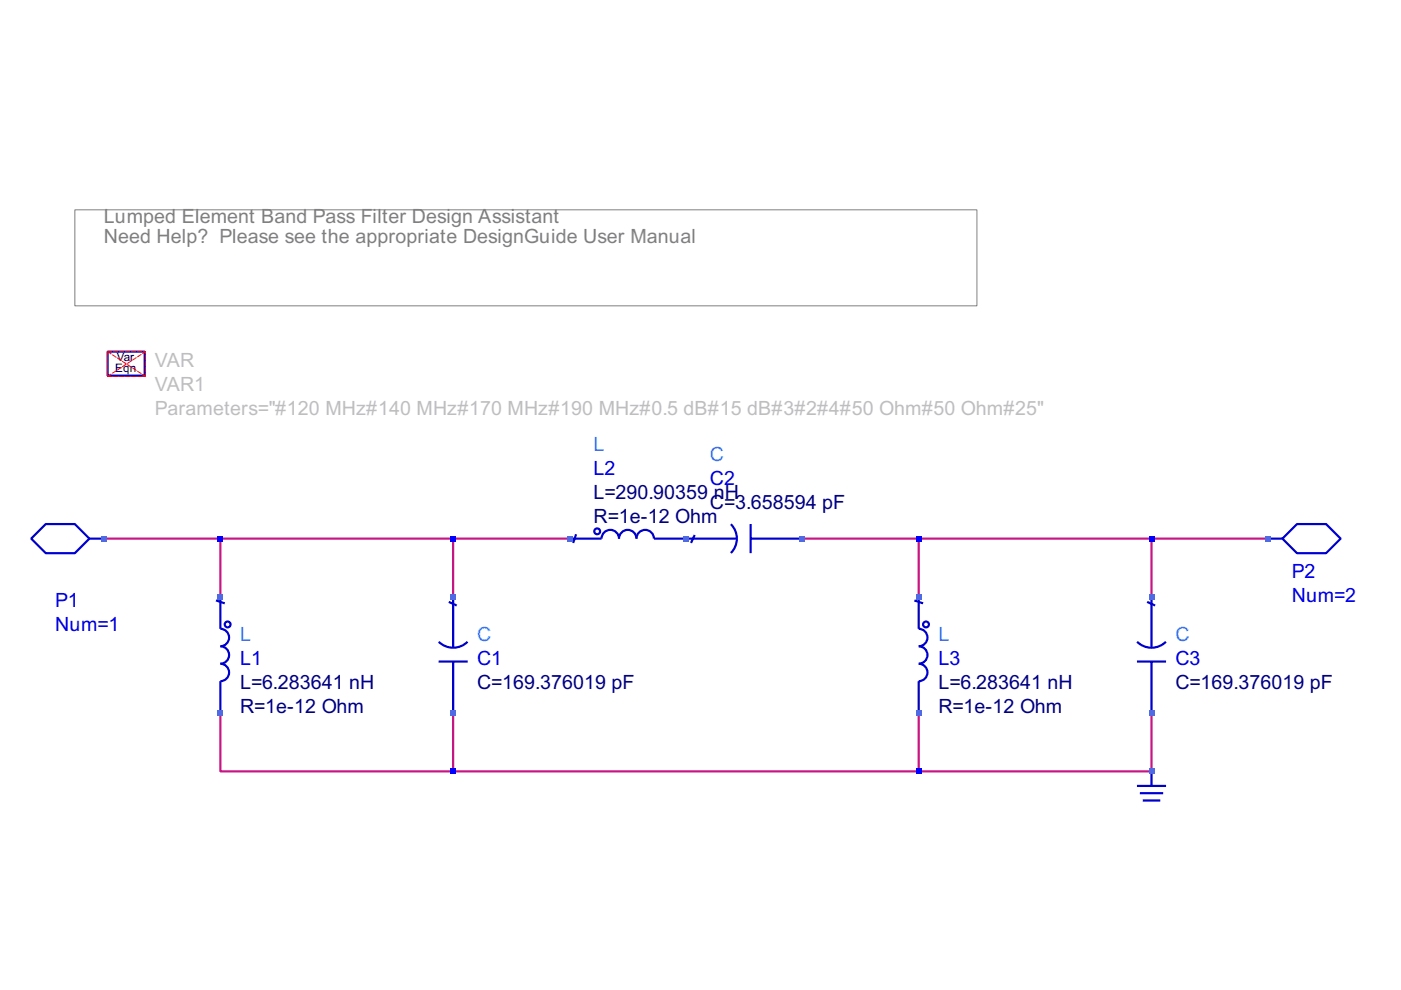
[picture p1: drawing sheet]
<svg xmlns="http://www.w3.org/2000/svg" width="297mm" height="210mm" viewBox="0 0 297 210" stroke-linecap="round" stroke-linejoin="round" font-family="sans-serif">
<path d="M15.9 44.5h191.2v20.3h-191.2z" fill="none" stroke="#808080" stroke-width=".21"/>
<path d="M22 114.2h98.8M46.7 114.2v12.3M96.1 114.2v12.3M170.1 114.2h98.7M194.8 114.2v12.3M244.1 114.2v12.3M46.7 151.2v12.4h49.4M96.1 151.2v12.4M194.8 151.2v12.4M244.1 151.2v12.4h-148" fill="none" stroke="#c71585" stroke-width=".46"/>
<g fill="none" stroke="#0000cd" stroke-width=".46">
<path d="M22.8 74.6h7.9v5.1h-7.9zM120.8 114.2h6.7a1.85 1.85 0 0 1 1.9-1.9 1.85 1.85 0 0 1 1.8 1.9 1.85 1.85 0 0 1 1.9-1.9 1.85 1.85 0 0 1 1.8 1.9 1.85 1.85 0 0 1 1.9-1.9 1.85 1.85 0 0 1 1.8 1.9h17.6M122.1 113.3l-.6 1.8M147.3 113.4l-.8 1.7M155 111.1a4.3 4.3 0 0 1 0 6.2M159.2 111.1v6.2M159.3 114.2h10.8M45.8 127.3l1.8 .6M46.7 126.5v6.8a1.85 1.85 0 0 1 1.9 1.9 1.85 1.85 0 0 1-1.9 1.8 1.85 1.85 0 0 1 1.9 1.9 1.85 1.85 0 0 1-1.9 1.8 1.85 1.85 0 0 1 1.9 1.9 1.85 1.85 0 0 1-1.9 1.8v6.8M93 136.1a4.3 4.3 0 0 0 6.1 0M95.2 127.6l1.6 .8M96.1 126.5v10.8"/>
<path d="M193.9 127.3l1.8 .6M194.8 126.5v6.8a1.85 1.85 0 0 1 1.8 1.9 1.85 1.85 0 0 1-1.8 1.8 1.85 1.85 0 0 1 1.8 1.9 1.85 1.85 0 0 1-1.8 1.8 1.85 1.85 0 0 1 1.8 1.9 1.85 1.85 0 0 1-1.8 1.8v6.8M241.1 136.1a4.3 4.3 0 0 0 6.1 0M243.2 127.6l1.7 .8M244.1 126.5v10.8M93 140.3h6.2M96.1 140.4v10.8M241.1 140.3h6.1M244.1 140.4v10.8M241.1 166.6h6.1M241.7 168.2h4.9M242.3 169.7h3.7"/>
<path d="M244.1 163.6v3"/>
<circle cx="126.6" cy="112.7" r=".62"/>
<circle cx="48.3" cy="132.4" r=".62"/>
<circle cx="196.3" cy="132.4" r=".62"/>
</g>
<path d="M23 79.7h7.7v-5h.1v5.1h-7.8z" fill="#0000cd"/>
<path d="M22.8 74.6h8v5.2h-8zM22.8 79.8l8-5.2M22.8 74.6l8 5.2" fill="none" stroke="#f00" stroke-width=".21" stroke-dasharray=".8 .4"/>
<path d="M19 114.2l-3.1 3.1h-6.2l-3.1-3.1 3.1-3.1h6.2l3.1 3.1h3M268.8 114.2h3.1l3.1 3.1h6.2l3-3.1-3-3.1h-6.2l-3.1 3.1" fill="none" stroke="#0000cd" stroke-width=".46"/>
<g fill="#4169e1">
<path d="M21.4 113.6h1.3v1.2h-1.3z"/>
<path d="M46.1 150.6h1.2v1.2h-1.2z"/>
<path d="M46.1 125.9h1.2v1.3h-1.2z"/>
</g>
<g fill="#00f">
<path d="M46.1 113.6h1.2v1.2h-1.2z"/>
<path d="M95.5 162.9h1.2v1.3h-1.2z"/>
</g>
<g fill="#4169e1">
<path d="M95.5 150.6h1.2v1.2h-1.2z"/>
<path d="M95.5 125.9h1.2v1.3h-1.2z"/>
</g>
<path d="M95.5 113.6h1.2v1.2h-1.2z" fill="#00f"/>
<g fill="#4169e1">
<path d="M120.1 113.6h1.3v1.2h-1.3z"/>
<path d="M144.8 113.6h1.2v1.2h-1.2z"/>
<path d="M169.5 113.6h1.2v1.2h-1.2z"/>
</g>
<path d="M194.2 162.9h1.2v1.3h-1.2z" fill="#00f"/>
<g fill="#4169e1">
<path d="M194.2 150.6h1.2v1.2h-1.2z"/>
<path d="M194.2 125.9h1.2v1.3h-1.2z"/>
</g>
<path d="M194.2 113.6h1.2v1.2h-1.2z" fill="#00f"/>
<g fill="#4169e1">
<path d="M243.5 162.9h1.3v1.3h-1.3z"/>
<path d="M243.5 150.6h1.3v1.2h-1.3z"/>
<path d="M243.5 125.9h1.3v1.3h-1.3z"/>
</g>
<path d="M243.5 113.6h1.3v1.2h-1.3z" fill="#00f"/>
<path d="M268.2 113.6h1.2v1.2h-1.2z" fill="#4169e1"/>
<g font-size="4.2" fill="#808080">
<text x="22" y="47.3">Lumped Element Band Pass Filter Design Assistant</text>
<text x="22" y="51.5">Need Help? Please see the appropriate DesignGuide User Manual</text>
</g>
<g font-size="4.2" fill="#bebebe">
<text x="32.8" y="77.7">VAR</text>
<text x="32.8" y="82.8">VAR1</text>
<text x="32.8" y="87.9">Parameters=&quot;#120 MHz#140 MHz#170 MHz#190 MHz#0.5 dB#15 dB#3#2#4#50 Ohm#50 Ohm#25&quot;</text>
</g>
<g font-size="4.2" fill="#1e90ff">
<text x="125.8" y="95.6">L</text>
<text x="150.5" y="97.8">C</text>
<text x="50.9" y="135.9">L</text>
<text x="101.2" y="135.9">C</text>
<text x="199" y="135.9">L</text>
<text x="249.2" y="135.9">C</text>
</g>
<g font-size="4.2" fill="#00f">
<text x="125.8" y="100.7">L2</text>
<text x="150.5" y="102.9">C2</text>
<text x="273.9" y="122.5">P2</text>
<text x="11.7" y="128.6">P1</text>
<text x="273.9" y="127.5">Num=2</text>
<text x="11.7" y="133.7">Num=1</text>
<text x="50.9" y="141">L1</text>
<text x="101.2" y="141">C1</text>
<text x="199" y="141">L3</text>
<text x="249.2" y="141">C3</text>
</g>
<g font-size="4.2" fill="#000080">
<text x="125.8" y="105.8">L=290.90359 nH</text>
<text x="150.5" y="108">C=3.658594 pF</text>
<text x="125.8" y="110.9">R=1e-12 Ohm</text>
<text x="50.9" y="146">L=6.283641 nH</text>
<text x="101.2" y="146">C=169.376019 pF</text>
<text x="199" y="146">L=6.283641 nH</text>
<text x="249.2" y="146">C=169.376019 pF</text>
<text x="50.9" y="151.1">R=1e-12 Ohm</text>
<text x="199" y="151.1">R=1e-12 Ohm</text>
</g>
<g font-size="2.5">
<text x="24.7" y="76.6">Var</text>
<text x="24.4" y="78.9">Eqn</text>
</g>
</svg>
